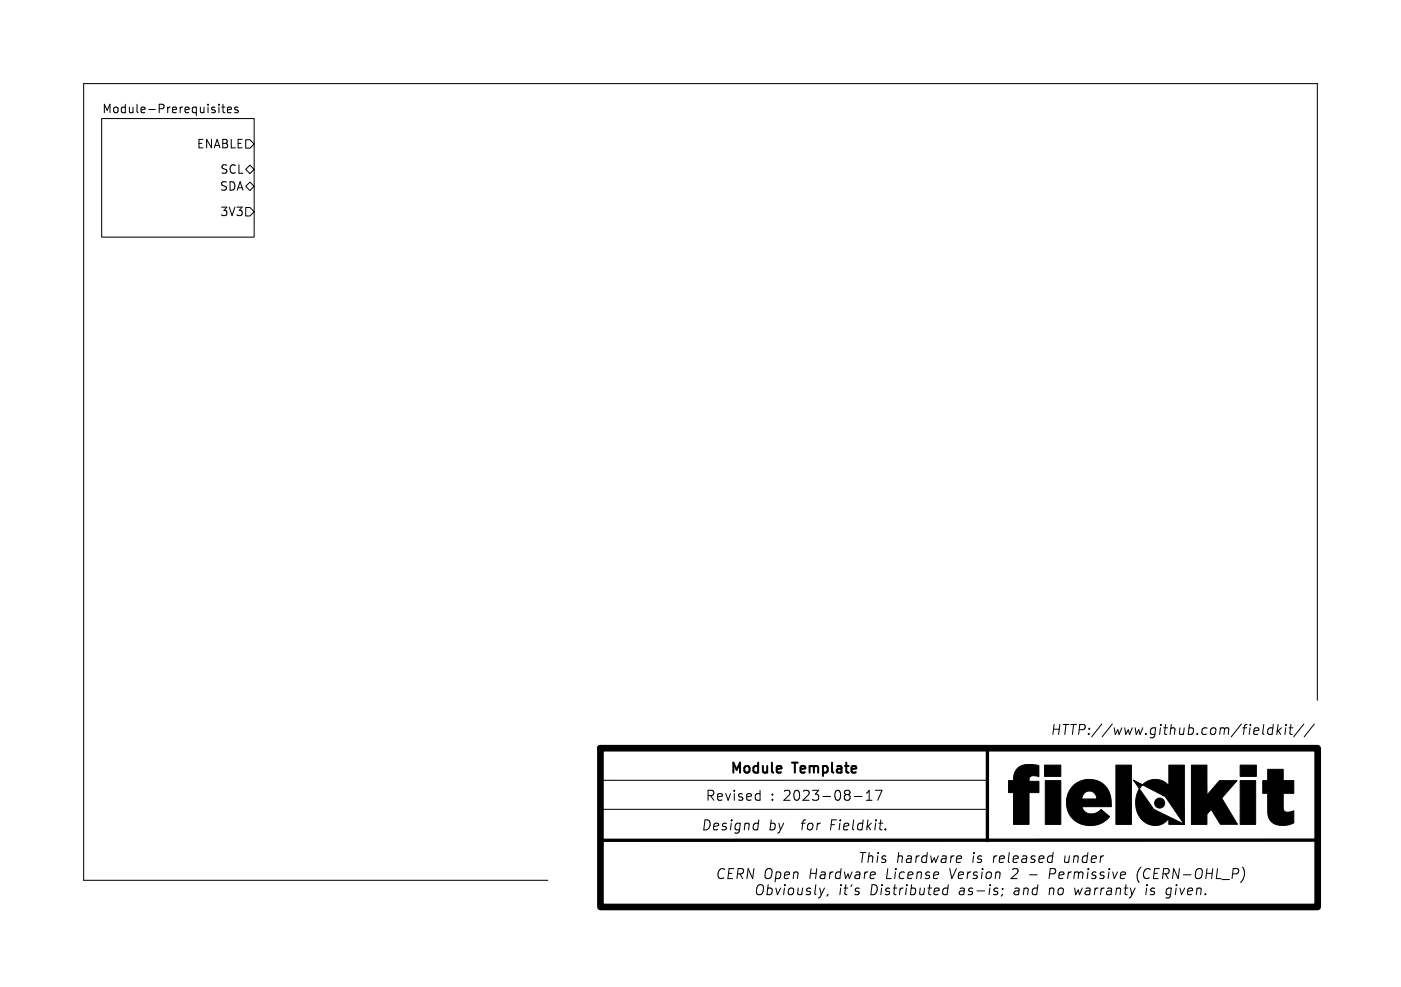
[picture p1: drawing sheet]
<svg xmlns="http://www.w3.org/2000/svg" width="210mm" height="148mm" viewBox="0 0 210 148" stroke-linecap="round" stroke-linejoin="round" font-family="sans-serif">
<g fill="none" stroke="#000" stroke-width=".15">
<path d="M15.2 17.8h22.9v17.8h-22.9zM32.8 15.6v.2M32.8 16.1v.8M33.2 16.1h.5M33.4 15.6v1.1l.3 .2M34.1 16.5l.6-.1-.1-.3h-.3l-.2 .1v.6h.5M35.7 16.1h-.3l-.2 .1v.2l.5 .1v.3h-.5M36.8 31.1h.7l.6 .7-.6 .6h-.7zM36.8 21h.7l.6 .6-.6 .6h-.7zM37.5 27.3l.6 .6-.6 .7-.7-.7zM37.5 24.8l.6 .6-.6 .6-.7-.6zM113.8 119l.1 .1"/>
<path d="M113.9 118.5v1.5M113.9 119.9l-.1 .1M128.1 119.4h1.1M129.9 118.9l.4-.4v1.5M131.2 118.5h1l-.6 1.5M148 117h-58M188.7 109.2v.3M189.4 108.6l-.1 1.3 .2 .2M190.8 109.2a.49 .49 0 0 0-.7 .2l-.1 .5 .1 .2h.6M190.9 108.6l-.2 1.5M191.6 108.6l-.2 1.5M191.6 109.6l.4 .5"/>
<path d="M192.1 109.1l-.7 .6M192.7 109.1l-.1 1M192.8 108.6v.2M193.2 109.1h.6M193.5 108.6l-.2 1.3 .1 .2h.3M195.4 108.6l-1.5 1.9M197 108.6l-1.5 1.9M197.5 105v-92.5h-185v119.5h69.6M90 121.4h58M113.5 123.4l.2 .1M113.7 132.7a.93 .93 0 0 0 0 1.5 .58 .58 0 0 0 .7-.5v-.5l-.1-.5M113.8 122.9l-.2 1.5"/>
<path d="M115.1 133.2h.6l.1 .3-.1 .4a.49 .49 0 0 1-.7 .2M115.2 132.7l-.2 1.5M116.3 133.2l.2 1 .5-1M116.4 130.8h.5l.2 .2-.1 .5a.49 .49 0 0 1-.7 .2M116.4 130.8l-.2 1.5M117.6 132.7v.1M117.6 133.2l-.1 1M117.7 132.7l-.1 .1M118.3 133.3a.39 .39 0 0 1 .4-.1 .39 .39 0 0 1 .3 .3l-.2 .5a.39 .39 0 0 1-.4 .2 .39 .39 0 0 1-.3-.3zM119.7 133.2l-.1 .9a.43 .43 0 0 0 .6-.1M120.3 133.2l-.1 1M121.5 133.2a.37 .37 0 0 0-.6 .3l.1 .1 .4 .1 .1 .3-.3 .2-.4-.1"/>
<path d="M122.3 132.7l-.2 1.3 .2 .2M122.9 133.2l.2 1M123.1 134.2l-.2 .3-.2 .2M123.6 133.2l-.5 1M124.1 134.1l-.2 .3M125.9 130.8h.1M126 133.2l-.1 1M126.1 130.3l-.2 1.5M126.1 132.7v.1M126.5 133.2h.6M126.6 130.8l.1 1 .4-.8 .2 .8M126.8 132.7l-.2 1.3 .1 .1 .3 .1"/>
<path d="M127.7 132.7l-.2 .3M128.8 133.2a.37 .37 0 0 0-.6 .3l.2 .2h.3l.1 .3-.3 .2-.4-.1M128.9 127.8h.9M129.4 127.8l-.2 1.5M129.9 120h.8M130.2 128.5a.37 .37 0 0 1 .6 .1l-.1 .7M130.3 127.8l-.2 1.5M130.7 132.7l-.2 1.5a.85 .85 0 0 0 .9-.5 .85 .85 0 0 0-.1-1M131.6 128.3l-.1 1M131.7 127.8l-.1 .2M132.1 132.7l.1 .1M132.2 133.2l-.2 1"/>
<path d="M132.2 132.7v.1M132.3 132.7l-.1 .1M132.7 124.3v.1M132.8 128.4a.37 .37 0 0 0-.6 .2l.2 .2 .3 .1 .1 .2-.3 .2h-.4M133.4 133.2a.37 .37 0 0 0-.6 .3l.2 .2h.3v.3l-.2 .2-.4-.1M133.9 133.2h.5M134.2 132.7l-.2 1.3v.1l.3 .1M134.6 128.5a.37 .37 0 0 1 .7 .1l-.1 .7M134.7 127.8l-.2 1.5M134.9 133.2l-.1 1M135.4 133.2h-.3l-.2 .3M135.4 130.8h.2"/>
<path d="M135.9 133.2l-.2 1M135.9 132.7v.1M136 128.4h.6l-.1 .9M136.6 133.2h.6l.1 .3-.1 .4a.49 .49 0 0 1-.7 .2M136.6 128.7l-.5 .1a.3 .3 0 0 0-.2 .2 .3 .3 0 0 0 .1 .3h.5M136.7 132.7l-.2 1.5M136.7 130.8h-.3l-.3 .2v.7l.4 .1M136.8 131.1l-.7 .2M137.4 128.3l-.2 1M137.8 128.3l-.3 .1-.2 .2M137.9 133.2v.9a.43 .43 0 0 0 .6-.1M138.6 133.2l-.1 1"/>
<path d="M138.9 130.8h.5M138.9 128.4a.49 .49 0 0 0-.7 .2l-.1 .5 .2 .2h.5M139 131.3h.3M139 127.8l-.2 1.5M139.1 133.2h.6M139.3 131.5l-.2 .3h-.3M139.4 132.7l-.2 1.3 .1 .1 .2 .1M139.5 128.3l.2 1 .4-.7 .1 .7 .5-1M140 133.7l.8-.2-.1-.3h-.5l-.2 .8 .2 .2 .4-.1M141.2 128.4h.6l-.1 .9M141.8 128.7l-.5 .1a.3 .3 0 0 0-.2 .2 .3 .3 0 0 0 .1 .3h.6M142.1 133.2a.49 .49 0 0 0-.8 .3v.4l.1 .2h.6"/>
<path d="M142.2 132.7l-.2 1.5M142.4 130.3l.3 1.5M142.6 128.3l-.1 1M143 128.3l-.3 .1-.1 .2M143.4 128.8l.7-.1v-.3h-.6l-.2 .7 .2 .2h.5M143.9 133.2h.6v1M144.5 133.5l-.5 .1a.3 .3 0 0 0-.2 .3 .3 .3 0 0 0 .2 .3l.5-.1M145.8 133.2a.37 .37 0 0 0-.6 .3v.1l.5 .1 .1 .3-.3 .2-.4-.1M145.9 128.3l-.1 1M146 127.8v.2M146.5 133.6h1.1M147.2 128.4a.37 .37 0 0 0-.6 .2l.1 .2 .4 .1v.2l-.2 .2h-.4"/>
<path d="M148.4 132.7v.1M148.4 133.2l-.2 1M148.5 132.7l-.1 .1M149 128.3l-.1 1M149.4 128.3l-.2 .1-.2 .2M149.6 133.2a.37 .37 0 0 0-.6 .3l.2 .2h.3l.1 .3-.3 .2-.4-.1M149.8 128.8l.7-.1v-.3l-.4-.1-.3 .3v.7h.6M150.3 134.1l-.2 .3M150.3 133.2v.2M151.3 127.8l-.2 1.3 .2 .2M151.9 128.8l.7-.1v-.3h-.6l-.2 .7 .2 .2h.5M152.2 133.2h.5v1"/>
<path d="M152.8 133.5l-.6 .1a.3 .3 0 0 0-.2 .3 .3 .3 0 0 0 .2 .3l.5-.1M153.3 128.4h.6l-.1 .9M153.5 133.3a.37 .37 0 0 1 .6 .1l-.1 .8M153.5 133.2l-.1 1M153.9 128.7l-.5 .1a.3 .3 0 0 0-.3 .2 .3 .3 0 0 0 .2 .3h.5M154.3 131.2h1.2M155.2 128.4a.37 .37 0 0 0-.6 .2l.1 .2 .4 .1v.2l-.2 .2h-.4M155.5 133.2a.49 .49 0 0 0-.7 .3l-.1 .4 .1 .2h.6M155.6 132.7l-.2 1.5M155.7 128.8l.8-.1-.1-.3h-.5l-.2 .7 .2 .2h.4M157.3 131h.8a.39 .39 0 0 0 .2-.4 .39 .39 0 0 0-.3-.3h-.6l-.2 1.5M157.4 133.3a.37 .37 0 0 1 .6 .1l-.1 .8"/>
<path d="M157.4 133.2l-.2 1M157.8 128.4a.49 .49 0 0 0-.7 .2l-.1 .5 .1 .2h.6M157.9 127.8l-.2 1.5M158.7 133.3a.39 .39 0 0 1 .4-.1 .39 .39 0 0 1 .3 .3l-.1 .5a.39 .39 0 0 1-.4 .2 .39 .39 0 0 1-.3-.3zM158.7 131.3l.8-.2-.1-.3h-.5l-.2 .7 .2 .3 .4-.1M159.7 128.3l-.1 1a.43 .43 0 0 0 .6-.1M160.2 130.8l-.2 1M160.3 128.3l-.1 1M160.6 130.8h-.3l-.2 .2M161 128.5a.37 .37 0 0 1 .6 .1l-.1 .7M161 128.3l-.1 1M161.1 130.9a.37 .37 0 0 1 .6 .1"/>
<path d="M161.1 130.8l-.1 1M161.1 133.2l.1 1 .4-.7 .2 .7 .4-1M161.7 131a.38 .38 0 0 1 .6-.2l-.1 1M161.7 131l-.1 .8M162.8 133.2h.6l-.1 1M163 128.4a.49 .49 0 0 0-.7 .2l-.1 .5 .1 .2h.6M163.1 127.8l-.2 1.5M163.1 130.8l-.1 1M163.2 130.3l-.1 .1M163.4 133.5l-.5 .1a.3 .3 0 0 0-.3 .3 .3 .3 0 0 0 .2 .3l.5-.1M163.6 128.8l.7-.1v-.3l-.4-.1-.3 .3v.7h.6M164.2 133.2l-.2 1"/>
<path d="M164.3 130.8a.37 .37 0 0 0-.6 .2l.2 .3h.3l.1 .2-.3 .3-.4-.1M164.6 133.2h-.3l-.2 .3M165 128.3l-.1 1M165.1 133.2l-.1 1M165.4 128.3l-.2 .1-.2 .2M165.5 130.8a.37 .37 0 0 0-.6 .2l.2 .3h.3l.1 .2-.3 .3-.4-.1M165.5 133.2h-.3l-.1 .3M166 133.2h.6l-.1 1M166.2 130.8l-.1 1M166.3 130.3v.1M166.6 133.5l-.5 .1a.3 .3 0 0 0-.2 .3 .3 .3 0 0 0 .1 .3l.5-.1M166.8 130.8l.2 1 .5-1"/>
<path d="M167.4 133.3a.37 .37 0 0 1 .6 .1l-.1 .8M167.4 133.2l-.2 1M168 131.3l.7-.2v-.3h-.6l-.2 .7 .2 .3 .4-.1M168.5 133.2h.6M168.8 132.7l-.2 1.3 .1 .1 .3 .1M169.4 133.2l.3 1M169.7 134.2l-.2 .3-.2 .2M170.2 133.2l-.5 1M171 130a1.76 1.76 0 0 0-.3 2.3M171.9 133.2l-.2 1M171.9 132.7v.1M172.4 130.4a.66 .66 0 0 0-.7 0 .66 .66 0 0 0-.3 .7 .52 .52 0 0 0 .2 .6 .52 .52 0 0 0 .7-.1"/>
<path d="M173 131h.5M173.1 133.2a.37 .37 0 0 0-.6 .3l.2 .2h.3l.1 .3-.3 .2-.4-.1M173.8 130.3h-.7l-.2 1.5h.7M174.3 131h.8a.39 .39 0 0 0 .2-.4 .39 .39 0 0 0-.3-.3h-.6l-.2 1.5M174.7 131l.4 .8M175.6 133.2a.49 .49 0 0 0-.8 .3v.4l.1 .2h.6M175.6 133.2l-.3 1.3a.43 .43 0 0 1-.5 .1M176.3 133.2l-.1 1M176.4 132.7l-.1 .1M176.8 130.3l-.2 1.5-.7-1.5-.2 1.5M176.9 133.2l.2 1 .5-1M177.4 131.2h1.1"/>
<path d="M178 133.7l.8-.2-.1-.3h-.5l-.2 .8 .2 .2 .4-.1M179.3 130.5a.52 .52 0 0 1 .9 0 1.1 1.1 0 0 1-.5 1.3l-.4-.1a1.12 1.12 0 0 1 0-1.2zM179.4 133.3a.37 .37 0 0 1 .7 .1l-.1 .8M179.4 133.2l-.1 1M180.7 134v.2M180.8 131h.9M180.9 130.3l-.2 1.5M181.8 130.3l-.2 1.5M182.5 130.3l-.2 1.5h.7M183.2 131.9h1.1M184.8 131h.7a.39 .39 0 0 0 .2-.4 .39 .39 0 0 0-.3-.3h-.5l-.2 1.5M186.2 130a1.74 1.74 0 0 1-.2 2.3"/>
</g>
<path d="M90 112.2h107.5v23.8h-107.5z" fill="none" stroke="#000" stroke-width="1"/>
<path d="M148 112.2v13.8M197.5 126h-107.4" fill="none" stroke="#000" stroke-width=".5"/>
<g fill="#000" stroke="#000" stroke-width=".15">
<path d="M152.6 115.2a3.7 3.7 0 0 1 2.9-.5l.2 .1v1.6h-.2a.83 .83 0 0 0-1.2 .4l-.1 .4h1.5v1.7h-1.4v4.7h-2.4v-4.7h-.7v-1.8h.7l.1-.7a2.1 2.1 0 0 1 .6-1.2zM156.6 114.7h2.4v1.7h-2.4zM160.9 117.8a3.4 3.4 0 0 1 3.9-.6 3.4 3.4 0 0 1 1.8 3.4v.4h-4.4a1.65 1.65 0 0 0 2.9 .4l1.2 1a3.6 3.6 0 0 1-6.3-1.1l-.1-1.5h4.5a1.15 1.15 0 0 0-1.1-1.2 1.15 1.15 0 0 0-1.2 1.2h-2.2a3.4 3.4 0 0 1 1-2zM167.3 114.7h2.3v8.9h-2.3zM169.9 117l1.4 .7a2.68 2.68 0 0 1 3.9 .1v-3.1h2.3v8.9h-2.3v-.8a2.74 2.74 0 0 1-2.9 .9 2.74 2.74 0 0 1-1.9-2.3 4.2 4.2 0 0 1 .4-3.1l2.1 3 4.6 2.3-2.8-4.1-3.4-1.8-.5 .6zM178.6 114.7h2.3v4.5l1.9-2.1h2.6l-2.3 2.6 2.4 3.9h-2a.58 .58 0 0 1-.9-.5l-1-1.7-.7 .7v1.5h-2.3zM185.9 114.7h2.4v1.7h-2.4zM190 115.4h2.4v1.7h1.5v1.9h-1.6l.1 2a.62 .62 0 0 0 .6 .8l.9-.2v1.8l-.8 .3a2.88 2.88 0 0 1-2.7-.7l-.4-.9v-3.1h-.7v-1.9h.7zM156.7 117.1h2.3v6.5h-2.3zM185.9 117.1h2.3v6.5h-2.3z"/>
<circle cx="173.8" cy="120.4" r=".75"/>
</g>
<g font-size="2.1">
<text x="157.4" y="110.4">HTTP://www.github.com/fieldkit//</text>
<text x="109.3" y="116.4">Module</text>
<text x="118.9" y="116.4">Template</text>
<text x="105.1" y="124.7">Designd</text>
<text x="105.7" y="120.3">Revised</text>
<text x="115.1" y="124.7">by</text>
<text x="115.5" y="120.3">: 2023-08-17</text>
<text x="120.3" y="124.7">for</text>
<text x="124.7" y="124.7">Fieldkit.</text>
<text x="106.3" y="132">Hardware</text>
<text x="118" y="132">License</text>
<text x="127.7" y="132">Version</text>
<text x="137.1" y="132">2</text>
<text x="139.8" y="132">-</text>
<text x="143" y="132">Permissive</text>
</g>
<g font-size="1.8">
<text x="15.2" y="17.1">Module-Prerequisites</text>
<text x="29.4" y="22.5">ENABLE</text>
<text x="32.9" y="28.8">SDA</text>
<text x="32.9" y="26.3">SCL</text>
<text x="32.9" y="32.6">3V3</text>
</g>
</svg>
